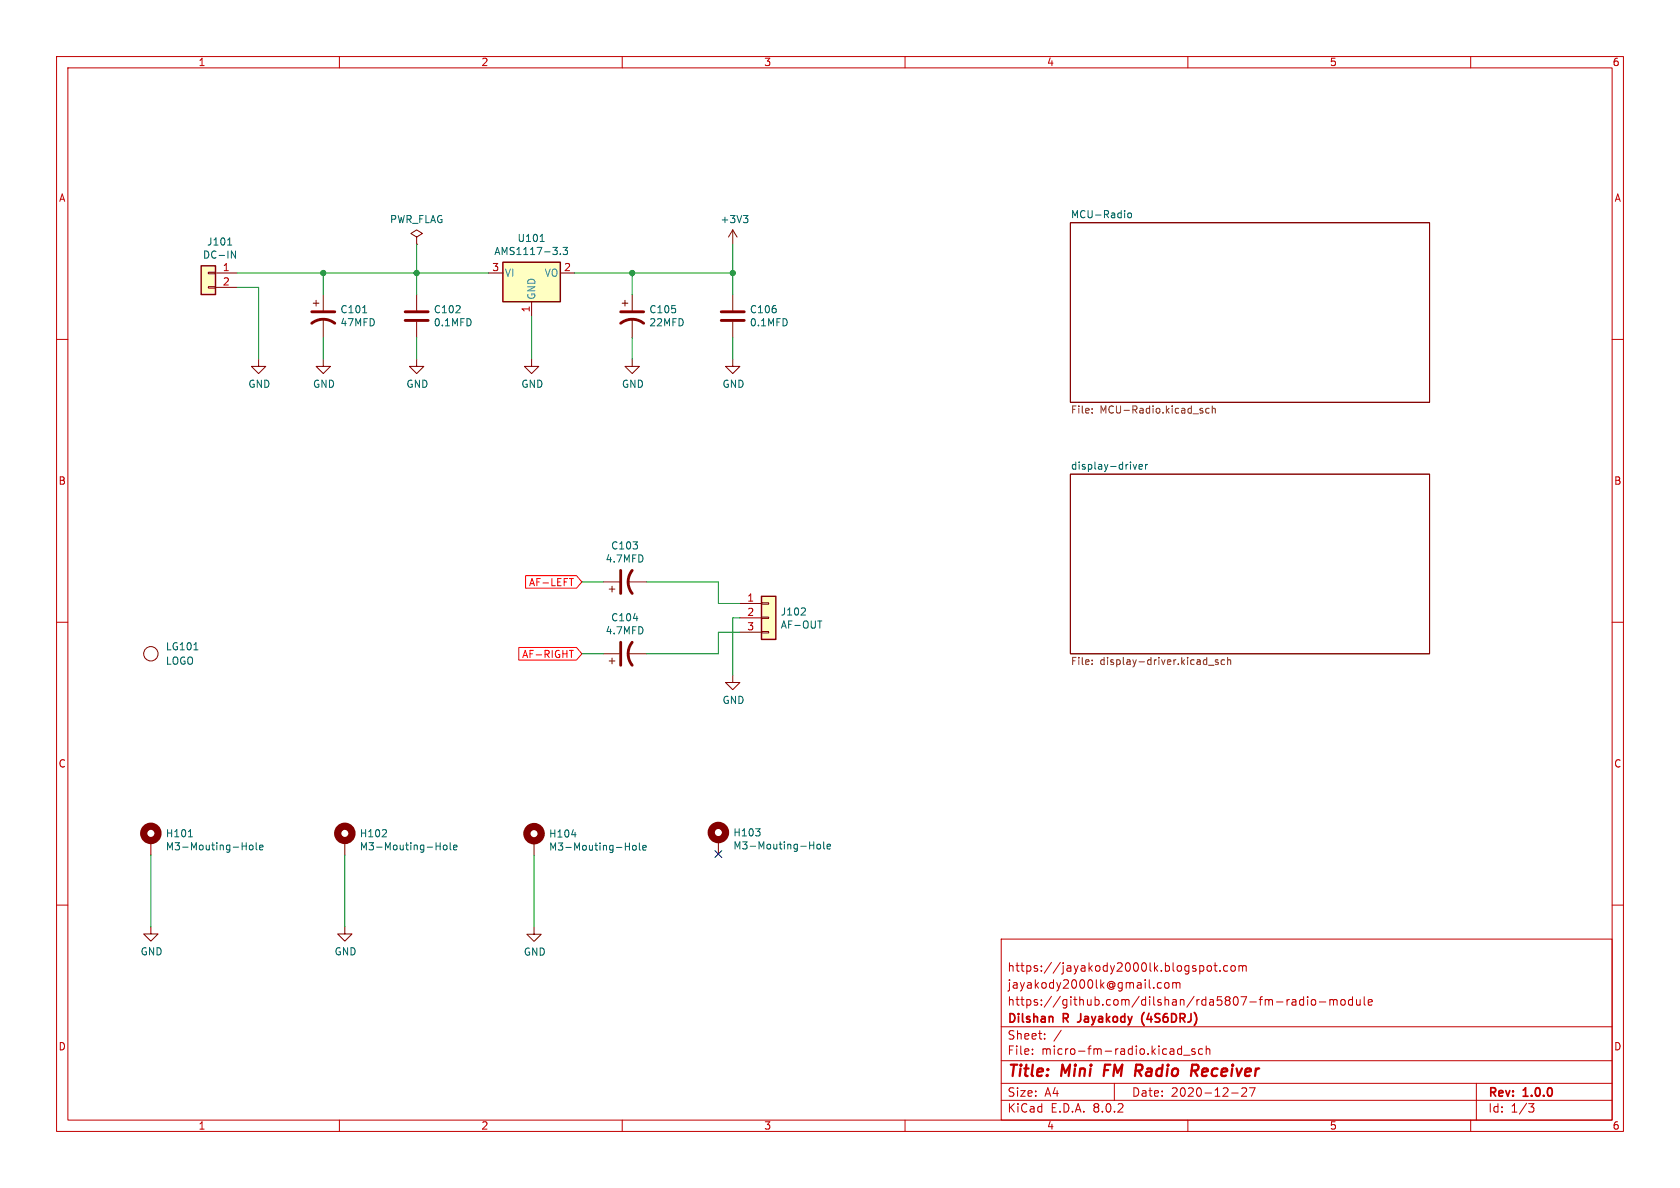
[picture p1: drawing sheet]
<svg xmlns="http://www.w3.org/2000/svg" width="297mm" height="210mm" viewBox="0 0 297 210" stroke-linecap="round" stroke-linejoin="round" font-family="sans-serif">
<g fill="none" stroke="#c20000" stroke-width=".18">
<path d="M10 10h277v190h-277zM12 12h273v186h-273zM60 10v2M110 10v2M160 10v2M210 10v2M260 10v2M10 60h2M285 60h2M10 110h2M285 110h2M10 160h2"/>
<path d="M285 160h2M177 166h108v32h-108zM204.6 174.4l.3 .3 .4-.1M205.3 173.8l-.4-.1-.3 .3M206 173.8l.2-.1 .4 .1 .1 .6-.2 .2-.3 .1-.2-.1zM207.3 173.8l.4-.1 .3 .2M207.3 173.7v1M208 173.9l.2-.2 .3 .1 .1 .9M208 173.9v.8M212.2 170.7l.5 .1 .1 .2-.1 .6-.5 .1M213.5 170.8l.2-.1 .4 .1 .1 .6-.2 .2-.3 .1-.2-.1zM214.6 170.7h.6"/>
<path d="M214.8 170.2v1.3l.4 .2M215.7 171.6v.1M217 170.8l-.4-.1-.3 .3v.4l.2 .2h.5M217.7 170.8l.4-.1 .3 .3v.4l-.3 .3-.4-.1-.1-.2v-.4zM219 170.8l.5-.1 .2 .2M219 170.7v1M219.7 170.9l.2-.2 .3 .1 .1 .9M219.7 170.9v.8M225.7 177.1h1.1M227.5 176.7v1M228 176.7l-.3 .1-.2 .2M228.5 176.8h.5l.1 .9"/>
<path d="M229.1 177.1h-.5a.29 .29 0 0 0-.2 .3 .29 .29 0 0 0 .2 .3l.5-.1M230.5 176.8l-.5-.1-.3 .3v.4l.2 .2h.6M230.5 176.2v1.5M231.2 176.2v.1M231.2 176.7v1M232 176.8l.3-.1 .3 .3v.4l-.3 .3-.3-.1-.2-.2v-.4zM233.2 177.1h1.2M235.1 176.8l.4-.1 .2 .2M235.1 176.7v1M235.7 176.9l.3-.2 .3 .1 .1 .9M235.7 176.9v.8M237.1 176.8l.2-.1 .4 .1 .1 .6-.1 .2-.4 .1-.2-.1z"/>
<path d="M239.1 176.8l-.4-.1-.3 .3v.4l.1 .2h.6M239.1 176.2v1.5M239.8 176.7l.1 .9 .3 .1 .3-.1M240.5 176.7v1M241.2 176.2v1.3l.2 .2M241.9 177.2l.7-.1-.1-.3-.4-.1-.2 .2 .1 .7h.5M60 198v2M110 198v2M160 198v2M177 194.5h108M177 191.5h108M177 187.5h108"/>
<path d="M177 181.5h108M182.5 186.3v.1M182.5 185.5v.1M184.7 183.6v.1M184.7 182.8v.1M187.6 182.1l-1.3 2M197 191.5v3M208.9 184.9v1.5M208.9 185.5l-.4-.1-.3 .3v.4l.1 .2h.6M209.2 186.5h1.2M210 198v2M211.2 185.5l-.3-.1-.2 .2v.2l.5 .2v.3h-.5"/>
<path d="M212.6 185.5l-.4-.1-.3 .3v.4l.1 .2h.6M213.2 185.5l.3-.1 .3 .1 .1 .9M213.2 184.9v1.5M217.7 193.2h1.2M219.5 192.4l.6-.1 .2 .1 .1 .3-.9 1.1h.9M220.9 192.3h1l-.7 1.5M260 198v2M261 191.5v6.5M270.2 195.1h1l-.5 .6 .4 .1 .1 .5-.3 .3h-.4"/>
</g>
<path d="M195.4 188.2l-.3 2M200.9 188.2h.7M201.2 189.3l.6 .9M201.7 189.2l-.9 .1M210.8 188.2l.9 .1a.58 .58 0 0 1-.3 1h-.7M211.1 189.3l.6 .9" fill="none" stroke="#c20000" stroke-width=".4"/>
<path d="M202.2 179a1.74 1.74 0 0 0 .1 2.3M190.5 180.7h.1" fill="none" stroke="#c20000" stroke-width=".3"/>
<g fill="none" stroke="#840000" stroke-width=".18">
<path d="M189.2 39.4h63.5v31.7h-63.5zM73.7 52.1v2.8M73.7 56.9v2.8M73.7 63.5v1.3h1.2l-1.2 1.2-1.3-1.2h1.3M94 63.5v1.3h1.2l-1.2 1.2-1.3-1.2h1.3M189.2 83.8h63.5v31.8h-63.5zM106.7 115.6h2.8M107.7 116.8h1M108.2 116.3v1M111 115.6h3.3"/>
<circle cx="26.7" cy="115.6" r="1.27"/>
</g>
<path d="M199.5 37.7l.3-.1 .2 .3v.4l-.2 .2-.3-.1-.1-.1zM200.3 82.1l.3 .8 .3-.8M201.4 82.5l.6-.1-.1-.2-.4-.1-.1 .2v.6h.5M202.5 82.1v.8M202.9 82.1l-.4 .2M34.3 114.9h.7M112 109.3h.8" fill="none" stroke="#006464" stroke-width=".18"/>
<g fill="none" stroke="#725600" stroke-width=".18">
<path d="M193.1 72.2v.2M193.1 72.9v.1M212.5 72.6l.2 .2-.2 .2M212.5 72.2h.1M213.8 72.2h-.4l-.2 .2 .1 .6h.5M214.3 72.3l.2-.1h.3l.1 .8M214.3 71.8v1.2M193.1 117.4v.1M193.1 116.7v.1M213.6 117.6h1M215.3 116.7l-.3-.1-.1 .2v.2l.4 .1v.3h-.4M216.5 116.7l-.4-.1-.2 .3 .1 .5h.5"/>
<path d="M217 116.8l.2-.2 .3 .1 .1 .8M217 116.2v1.3"/>
</g>
<path d="M71.6 56.6h4.1M71.6 55.1h4.1M109.7 113.5v4.1M111.8 113.5a3.3 3.3 0 0 0 0 4.1" fill="none" stroke="#840000" stroke-width=".51"/>
<path d="M88.9 46.4h10.2v6.9h-10.2z" fill="#ffffc2"/>
<path d="M88.9 46.4h10.2v6.9h-10.2z" fill="none" stroke="#840000" stroke-width=".25"/>
<g fill="none" stroke="#840000" stroke-width=".18">
<path d="M55.4 53.6h1M55.9 53.1v1M57.1 52.1v2.8M57.1 56.4v3.3M73.7 41.9l1-.6-1-.7-1.1 .7 1.1 .6v1.3M73.7 43.2h.1M86.4 48.3h2.5M94 53.3v2.6M99.1 48.3h2.5M129.5 40.6v2.6M129.5 52.1v2.8M129.5 56.9v2.8"/>
<path d="M129.5 40.6l-.7 1.3M129.5 40.6l.8 1.3M45.7 63.5v1.3h1.3l-1.3 1.2-1.3-1.2h1.3M57.1 63.5v1.3h1.3l-1.3 1.2-1.2-1.2h1.2M129.5 63.5v1.3h1.3l-1.3 1.2-1.2-1.2h1.2"/>
</g>
<path d="M131.4 38.1h.8l-.4 .5M132 38.6l.2 .2v.3l-.2 .3M64.1 55.3h.7M95.5 42.7h.7M99.1 44.9v.1M99.5 43.7h.8l-.4 .5 .4 .1v.6l-.2 .1-.6-.1" fill="none" stroke="#006464" stroke-width=".18"/>
<path d="M55.1 57.2a3.3 3.3 0 0 1 4.1 0M55.1 55.1h4.1M127.5 55.1h4.1M127.5 56.6h4.1" fill="none" stroke="#840000" stroke-width=".51"/>
<path d="M35.6 47h2.5v5.1h-2.5z" fill="#ffffc2"/>
<g fill="none" stroke="#840000" stroke-width=".18">
<path d="M36.8 50.7h1.3v.2h-1.3zM36.8 48.1h1.3v.3h-1.3zM38.1 48.3h3.8M38.1 50.8h3.8M110 53.6h1M110.5 53.1v1M111.8 52.1v2.8M111.8 56.4v3.3M111.8 63.5v1.3h1.2l-1.2 1.2-1.3-1.2h1.3M106.7 102.9h2.8M107.7 104.1h1M108.2 103.6v1"/>
<path d="M111 102.9h3.3M129.5 119.4v1.3h1.3l-1.3 1.2-1.2-1.2h1.2M94.4 148.6v2.6M127 148.4v2.6M61 163.8v1.3h1.2l-1.2 1.3-1.3-1.3h1.3M94.4 163.9v1.3h1.3l-1.3 1.2-1.3-1.2h1.3"/>
</g>
<path d="M35.6 47h2.5v5.1h-2.5z" fill="none" stroke="#840000" stroke-width=".25"/>
<g fill="none" stroke="#006464" stroke-width=".18">
<path d="M40.2 43.3h.8M40.9 44.4l.7 1.2v-1.2M101.1 147.6h.7M110.5 149.6h.8M111.3 149v1.3M111.9 149.6l.2-.2 .3 .2 .1 .4-.1 .2-.3 .1-.2-.1zM113 149v1.1l.2 .2M113.6 149.9l.6-.2v-.2l-.4-.1-.2 .2 .1 .6h.5M133.6 146.5h.8l-.5 .5M134.3 147.1v.6M143.1 149.4h.8M143.9 148.8v1.3"/>
<path d="M144.5 149.4l.1-.2 .4 .2 .1 .4-.1 .2-.4 .1-.1-.1zM145.6 148.8v1.1l.2 .2M146.2 149.7l.6-.2v-.2l-.4-.1-.2 .2 .1 .6h.5"/>
</g>
<path d="M109.7 57.2a3.3 3.3 0 0 1 4.1 0M109.7 55.1h4.1M109.7 100.8v4.1M111.8 100.8a3.3 3.3 0 0 0 0 4.1" fill="none" stroke="#840000" stroke-width=".51"/>
<g fill="none" stroke="#840000" stroke-width="1.3">
<circle cx="94.4" cy="147.4" r="1.27"/>
<circle cx="127" cy="147.2" r="1.27"/>
</g>
<path d="M134.6 105.4h2.6v7.6h-2.6z" fill="#ffffc2"/>
<path d="M130.8 106.7h3.8M130.8 109.2h3.8M130.8 111.8h3.8M134.6 111.6h1.3v.3h-1.3zM134.6 109.1h1.3v.2h-1.3zM134.6 106.6h1.3v.2h-1.3zM26.7 148.6v2.5M61 148.6v2.5M26.7 163.8v1.3h1.2l-1.2 1.3-1.3-1.3h1.3" fill="none" stroke="#840000" stroke-width=".18"/>
<path d="M134.6 105.4h2.6v7.6h-2.6z" fill="none" stroke="#840000" stroke-width=".25"/>
<g fill="none" stroke="#006464" stroke-width=".18">
<path d="M142.3 107.5l.1 .2-.1 .3-.7 .7h.8M144.6 109.8h.7M33.3 147.9h.7M42.8 149.6h.7M43.5 149v1.2M44.1 149.5l.2-.1 .4 .1v.5l-.1 .2h-.3l-.2-.1zM45.3 149v1.1l.2 .1M45.9 149.8l.6-.1-.1-.2-.3-.1-.2 .2 .1 .6h.4M67.5 147.9h.8M68.3 146.8v.4M77.1 149.6h.7M77.8 149v1.2"/>
<path d="M78.4 149.5l.2-.1 .4 .1v.5l-.1 .2h-.3l-.2-.1zM79.6 149v1.1l.2 .1M80.2 149.8l.6-.1-.1-.2-.3-.1-.2 .2v.6h.5"/>
</g>
<g fill="none" stroke="#840000" stroke-width="1.3">
<circle cx="26.7" cy="147.3" r="1.27"/>
<circle cx="61" cy="147.3" r="1.27"/>
</g>
<path d="M91.7 114.5h10.2l1 1.1-1 1.1h-10.2zM92.9 101.8h9l1 1.1-1 1.1h-9zM100.7 102.3h.7M100.7 115h.7" fill="none" stroke="#f00" stroke-width=".18"/>
<g fill="none" stroke="#009600" stroke-width=".18">
<path d="M41.9 48.3h44.5M41.9 50.8h3.8v12.7M57.1 48.3v3.8M57.1 59.7v3.8M73.7 43.2v8.9M73.7 59.7v3.8M94 55.9v7.6M101.6 48.3h27.9M111.8 48.3v3.8M111.8 59.7v3.8M129.5 43.2v8.9M129.5 59.7v3.8"/>
<path d="M102.9 115.6h3.8M102.9 102.9h3.8M114.3 102.9h12.7v3.8h3.8M130.8 111.8h-3.8v3.8h-12.7M130.8 109.2h-1.3v10.2M26.7 151.1v12.7M61 151.1v12.7M94.4 151.2v12.7"/>
</g>
<path d="M126.4 150.4l1.2 1.2M127.6 150.4l-1.2 1.2" fill="none" stroke="#000084" stroke-width=".18"/>
<g fill="#009600" stroke="#009600" stroke-width=".18">
<circle cx="73.7" cy="48.3" r=".46"/>
<circle cx="57.1" cy="48.3" r=".46"/>
<circle cx="129.5" cy="48.3" r=".46"/>
<circle cx="111.8" cy="48.3" r=".46"/>
</g>
<g font-size="2.8" fill="#c20000">
<text x="178" y="190.9">Title:</text>
<text x="187.7" y="190.9">Mini</text>
<text x="196" y="190.9">FM</text>
<text x="202.3" y="190.9">Radio</text>
<text x="213" y="190.9">Receiver</text>
</g>
<g font-size="2.1" fill="#c20000">
<text x="178" y="172">https://jayakody2000lk.blogspot.com</text>
<text x="178" y="178">https://github.com/dilshan/rda5807-fm-radio-module</text>
<text x="178" y="175">jayakody2000lk@gmail.com</text>
<text x="178" y="184">Sheet:</text>
<text x="178" y="181.2">Dilshan</text>
<text x="188" y="181.2">R</text>
<text x="191.3" y="181.2">Jayakody</text>
<text x="203.1" y="181.2">(4S6DRJ)</text>
<text x="178" y="186.7">File:</text>
<text x="184.1" y="186.7">micro-fm-radio.kicad_sch</text>
<text x="178" y="196.9">KiCad</text>
<text x="178" y="194.1">Size:</text>
<text x="184.7" y="194.1">A4</text>
<text x="185.7" y="196.9">E.D.A.</text>
<text x="193.3" y="196.9">8.0.2</text>
<text x="200" y="194.1">Date:</text>
<text x="207" y="194.1">2020-12-27</text>
<text x="263" y="194.3">Rev:</text>
<text x="263" y="196.9">Id:</text>
<text x="267.1" y="196.9">1/3</text>
<text x="269.4" y="194.3">1.0.0</text>
</g>
<g font-size="1.8" fill="#c20000">
<text x="35" y="11.9">1</text>
<text x="85" y="11.9">2</text>
<text x="135" y="11.9">3</text>
<text x="185" y="11.9">4</text>
<text x="235" y="11.9">5</text>
<text x="285" y="11.9">6</text>
<text x="10.3" y="35.9">A</text>
<text x="285.3" y="35.9">A</text>
<text x="10.3" y="85.9">B</text>
<text x="285.3" y="85.9">B</text>
<text x="10.3" y="135.9">C</text>
<text x="285.3" y="135.9">C</text>
<text x="10.3" y="185.9">D</text>
<text x="285.3" y="185.9">D</text>
<text x="35" y="199.9">1</text>
<text x="85" y="199.9">2</text>
<text x="135" y="199.9">3</text>
<text x="185" y="199.9">4</text>
<text x="235" y="199.9">5</text>
<text x="285" y="199.9">6</text>
</g>
<g font-size="1.8" fill="#006464">
<text x="68.8" y="39.6">PWR_FLAG</text>
<text x="127.3" y="39.6">+3V3</text>
<text x="189.2" y="38.7">MCU-Radio</text>
<text x="35.8" y="45.9">DC-IN</text>
<text x="36.5" y="43.6">J101</text>
<text x="87.3" y="45.3">AMS1117-3.3</text>
<text x="91.4" y="43">U101</text>
<text x="60.1" y="55.6">C101</text>
<text x="60.1" y="57.9">47MFD</text>
<text x="76.6" y="55.6">C102</text>
<text x="76.6" y="57.9">0.1MFD</text>
<text x="114.7" y="55.6">C105</text>
<text x="114.7" y="57.9">22MFD</text>
<text x="132.5" y="55.6">C106</text>
<text x="132.5" y="57.9">0.1MFD</text>
<text x="43.8" y="68.8">GND</text>
<text x="55.2" y="68.8">GND</text>
<text x="71.8" y="68.8">GND</text>
<text x="92.1" y="68.8">GND</text>
<text x="109.9" y="68.8">GND</text>
<text x="127.6" y="68.8">GND</text>
<text x="189.2" y="83.1">display-driver</text>
<text x="107" y="99.6">4.7MFD</text>
<text x="107.9" y="97.3">C103</text>
<text x="107" y="112.3">4.7MFD</text>
<text x="107.9" y="110">C104</text>
<text x="137.9" y="109">J102</text>
<text x="137.9" y="111.3">AF-OUT</text>
<text x="29.2" y="117.7">LOGO</text>
<text x="29.2" y="115.2">LG101</text>
<text x="127.6" y="124.6">GND</text>
<text x="29.2" y="148.2">H101</text>
<text x="63.5" y="148.2">H102</text>
<text x="97" y="148.3">H104</text>
<text x="129.5" y="148.1">H103</text>
<text x="29.2" y="150.5">M3-Mouting-Hole</text>
<text x="63.5" y="150.5">M3-Mouting-Hole</text>
<text x="97" y="150.6">M3-Mouting-Hole</text>
<text x="129.5" y="150.4">M3-Mouting-Hole</text>
<text x="24.8" y="169.1">GND</text>
<text x="59.1" y="169.1">GND</text>
<text x="92.5" y="169.1">GND</text>
</g>
<g font-size="1.8" fill="#a90000">
<text x="39.3" y="48">1</text>
<text x="39.3" y="50.5">2</text>
<text x="86.9" y="48">3</text>
<text x="99.6" y="48">2</text>
<text x="93.7" y="55.3" transform="rotate(-90 93.7 55.3)">1</text>
<text x="132" y="106.4">1</text>
<text x="132" y="109">2</text>
<text x="132" y="111.5">3</text>
</g>
<g font-size="1.8" fill="#00c2c2">
<text x="89.2" y="49.1">VI</text>
<text x="94.8" y="53.1" transform="rotate(-90 94.8 53.1)">GND</text>
<text x="96.2" y="49.1">VO</text>
</g>
<g font-size="1.8" fill="#725600">
<text x="189.2" y="73.4">File:</text>
<text x="194.5" y="73.4">MCU-Radio.kicad_sch</text>
<text x="189.2" y="117.9">File:</text>
<text x="194.5" y="117.9">display-driver.kicad_sch</text>
</g>
<g font-size="1.8" fill="#f00">
<text x="93.4" y="103.8">AF-LEFT</text>
<text x="92.2" y="116.5">AF-RIGHT</text>
</g>
</svg>
